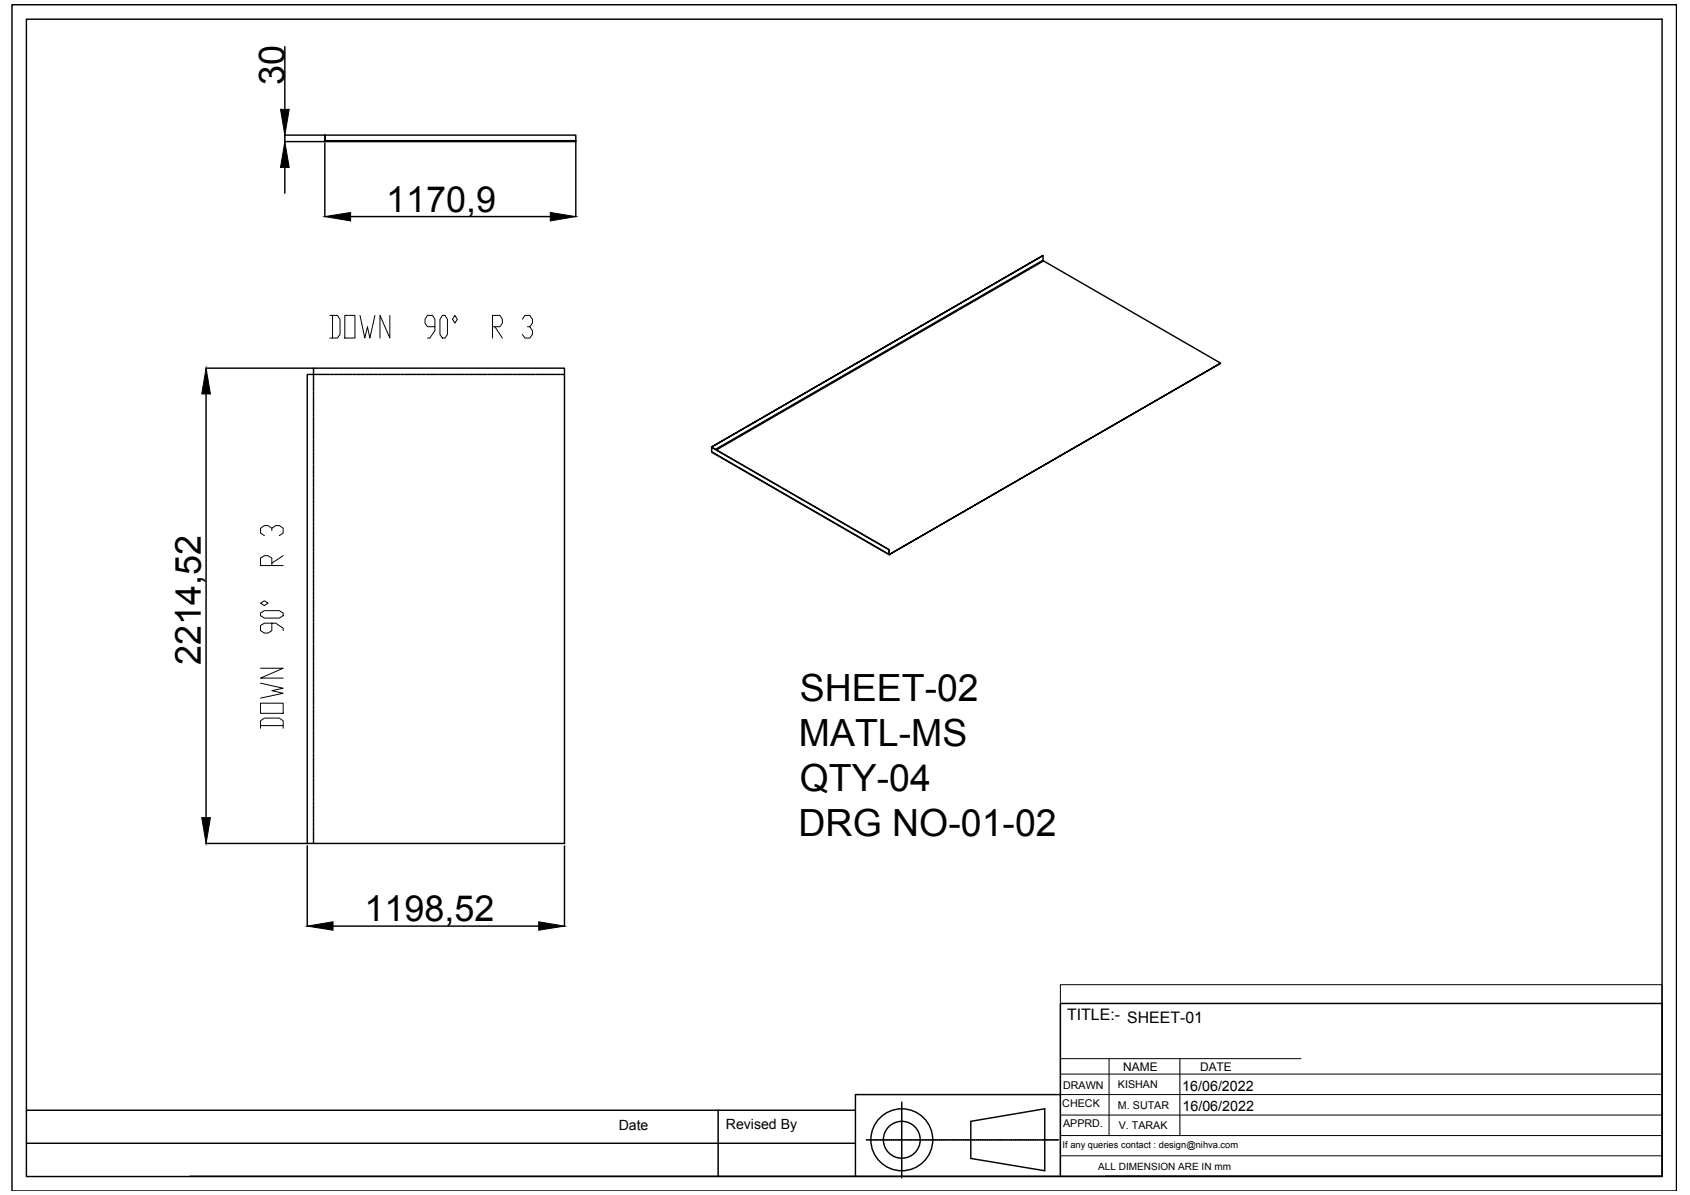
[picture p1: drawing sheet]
<svg xmlns="http://www.w3.org/2000/svg" width="297mm" height="210mm" viewBox="0 0 297 210" stroke-linecap="round" stroke-linejoin="round" font-family="sans-serif">
<!-- layer: 0 -->
<g fill="none" stroke="#000" stroke-width=".25">
<path d="M2.1 .8h292.6v208.4h-292.6zM4.6 3.4h287.5v203.3h-287.5zM50.1 8.2v11M50 24.9h7.1M50 23.7h7.1M50.1 23.7v1.2M50.1 29.4v4.5M57.1 23.7v1zM57.1 25.1v13M57.1 24.7l.1 .2h44v-.2M57.1 24.7v-1h44.1v1M57.1 24.7h44.1"/>
<path d="M57.2 24.8l-.1-.1 .1 .2M61.6 38h35.1M101.2 24.9v13.2M183.3 44.9v.8l-57.5 33.2M183.3 45.7l.1 .1M36.2 64.7h18.9M36.2 69.2v74.4M55.1 66.3v.1M55.1 66.5v.5M55.1 67.1v.1M55.1 67.3v.5M55.1 67.8v.1"/>
<path d="M55.1 68.1v.4M55.1 68.6v.1M55.1 68.8v.5M55.1 69.4v.1M55.1 69.6v.4M55.1 70.1v.2M55.1 70.3v.5M55.1 70.9v.1M55.1 71.1v.5M55.1 71.7v.1M55.1 71.9v.4M55.1 72.5h.1"/>
<path d="M55.1 72.6v.5M55.1 73.2v.1M55.1 73.4v.5M55.1 74v.1M55.1 74.2v.5M55.1 74.7v.1M55.1 74.9v.5M55.1 75.5v.1M55.1 75.7v.5M55.1 76.3v.1M55.1 76.5v.4M55.1 77v.1"/>
<path d="M55.1 77.2v.5M55.1 77.8v.1M55.1 78v.5M55.1 78.6v.1M55.1 78.8v.4M55.1 79.3v.1M55.1 79.5v.5M55.6 65.8h-.5v.4M55.7 65.8h.1M55.9 65.8h.4M56.4 65.8h.1M56.6 65.8h.5"/>
<path d="M57.2 65.8h.1M57.4 65.8h.5M58 65.8h.1M58.2 65.8h.4M58.7 65.8h.1M58.9 65.8h.5M59.5 65.8h.1M59.7 65.8h.5M60.3 65.8h.1M60.4 65.8h.5M61 65.8h.1M61.2 65.8h.5"/>
<path d="M61.8 65.8h.1M62 65.8h.5M62.6 65.8h.1M62.8 65.8h.4M63.3 65.8h.1M63.5 65.8h.5M64.1 65.8h.1M64.3 65.8h.5M64.8 65.8h.2M65.1 65.8h.4M65.6 65.8h.1M65.8 65.8h.5"/>
<path d="M66.4 65.8h.1M66.6 65.8h.4M67.2 65.8h.1M67.3 65.8h.5M67.9 65.8h.1M68.1 65.8h.5M68.7 65.8h.1M68.9 65.8h.5M69.5 65.8h.1M69.7 65.8h.4M70.2 65.8h.1M70.4 65.8h.5"/>
<path d="M71 65.8h.1M71.2 65.8h.5M71.7 65.8h.2M72 65.8h.4M72.5 65.8h.1M72.7 65.8h.5M73.3 65.8h.1M73.5 65.8h.4M74.1 65.8h.1M74.2 65.8h.5M74.8 65.8h.1M75 65.8h.5"/>
<path d="M75.6 65.8h.1M75.8 65.8h.5M76.4 65.8h.1M76.5 65.8h.5M77.1 65.8h.1M77.3 65.8h.5M77.9 65.8h.1M78.1 65.8h.5M78.6 65.8h.1M78.9 65.8h.4M79.4 65.8h.1M79.6 65.8h.5"/>
<path d="M80.2 65.8h.1M80.4 65.8h.4M80.9 65.8h.2M81.1 65.8h.5M81.7 65.8h.1M81.9 65.8h.5M82.5 65.8h.1M82.7 65.8h.4M83.3 65.8h.1M83.4 65.8h.5M84 65.8h.1M84.2 65.8h.5"/>
<path d="M84.8 65.8h.1M84.9 65.8h.6M85.5 65.8h.1M85.8 65.8h.4M86.3 65.8h.1M86.5 65.8h.5M87.1 65.8h.1M87.3 65.8h.4M87.8 65.8h.2M88 65.8h.5M88.6 65.8h.1M88.8 65.8h.5"/>
<path d="M89.4 65.8h.1M89.6 65.8h.4M90.2 65.8h.1M90.3 65.8h.5M90.9 65.8h.1M91.1 65.8h.5M91.7 65.8h.1M91.8 65.8h.6M92.4 65.8h.1M92.6 65.8h.5M93.2 65.8h.1M93.4 65.8h.5"/>
<path d="M94 65.8h.1M94.2 65.8h.4M94.7 65.8h.1M94.9 65.8h.5M95.5 65.8h.1M95.7 65.8h.5M96.3 65.8h.1M96.5 65.8h.4M97 65.8h.1M97.2 65.8h.5M97.8 65.8h.1M98 65.8h.5"/>
<path d="M98.6 65.8h.1M98.7 65.8h.5M125.1 78.6l31.1 17.9v.9l-31.1-18zM125.1 78.6l31.2 17.9-.1 .9M125.1 79.4l31.2 18M125.1 78.5l58.2-33.6zM214.5 63.8l-31.1-18-57.5 33.2M55.1 80.1v.1M55.1 80.3v.5M55.1 80.9v.1M55.1 81.1v.4M55.1 81.6v.1"/>
<path d="M55.1 81.8v.5M55.1 82.4v.1M55.1 82.6v.5M55.1 83.2v.1M55.1 83.3v.5M55.1 83.9v.1M55.1 84.1v.5M55.1 84.7v.1M55.1 84.9v.5M55.1 85.5h.1M55.1 85.7v.4M55.1 86.2v.1"/>
<path d="M55.1 86.4v.5M55.1 87v.1M55.1 87.2v.5M55.1 87.8v.1M55.1 88v.4M55.1 88.5v.1M55.1 88.7v.5M55.1 89.3v.1M55.1 89.5v.5M55.1 90.1v.1M55.1 90.2v.5M55.1 90.8v.1"/>
<path d="M55.1 91v.5M55.1 91.6v.1M55.1 91.8v.5M55.1 92.4h.1M55.1 92.6v.4M55.1 93.1v.1M55.1 93.3v.5M55.1 93.9v.1M55.1 94.1v.5M55.1 94.6v.2M55.1 94.9v.4M55.1 95.4v.1"/>
<path d="M55.1 95.6v.5M55.1 96.2v.1M55.1 96.4v.4M55.1 97v.1M55.1 97.1v.5M55.1 97.7v.1M55.1 97.9v.5M55.1 98.5v.1M55.1 98.7v.5M55.1 99.3h.1M55.1 99.4v.5M156.2 96.5h.1"/>
<path d="M156.2 97.3l.1 .1M156.3 97.4h.1M156.3 97.3l.1 .1M156.3 97.4l58.2-33.6zM55.1 100v.1M55.1 100.2v.5M55.1 100.8v.1M55.1 101v.5M55.1 101.5v.1M55.1 101.8v.4M55.1 102.3v.1M55.1 102.5v.5"/>
<path d="M55.1 103.1v.1M55.1 103.3v.4M55.1 103.9v.1M55.1 104v.5M55.1 104.6v.1M55.1 104.8v.5M55.1 105.4v.1M55.1 105.6v.5M55.1 106.2h.1M55.1 106.3v.5M55.1 106.9v.1M55.1 107.1v.5"/>
<path d="M55.1 107.7v.1M55.1 107.9v.5M55.1 108.4v.1M55.1 108.7v.4M55.1 109.2v.1M55.1 109.4v.5M55.1 110v.1M55.1 110.2v.4M55.1 110.7v.2M55.1 110.9v.5M55.1 111.5v.1M55.1 111.7v.5"/>
<path d="M55.1 112.3v.1M55.1 112.5v.4M55.1 113.1h.1M55.1 113.2v.5M55.1 113.8v.1M55.1 114v.5M55.1 114.6v.1M55.1 114.8v.5M55.1 115.3v.1M55.1 115.5v.5M55.1 116.1v.1M55.1 116.3v.5"/>
<path d="M55.1 116.9v.1M55.1 117.1v.4M55.1 117.6v.2M55.1 117.8v.5M55.1 118.4v.1M55.1 118.6v.5M55.1 119.2v.1M55.1 119.4v.4M55.1 120h.1M55.1 120.1v.5M55.1 120.7v.1M55.1 120.9v.5"/>
<path d="M55.1 121.5v.1M55.1 121.7v.5M55.1 122.2v.1M55.1 122.4v.5M55.1 123v.1M55.1 123.2v.5M55.1 123.8v.1M55.1 124v.4M55.1 124.5v.1M55.1 124.7v.5M55.1 125.3v.1M55.1 125.5v.5"/>
<path d="M55.1 126.1v.1M55.1 126.3v.4M55.1 126.8v.1M55.1 127v.5M55.1 127.6v.1M55.1 127.8v.5M55.1 128.4v.1M55.1 128.6v.4M55.1 129.1v.1M55.1 129.3v.5M55.1 129.9v.1M55.1 130.1v.5"/>
<path d="M55.1 130.7v.1M55.1 130.8v.5M55.1 131.4v.1M55.1 131.6v.5M55.1 132.2v.1M55.1 132.4v.5M55.1 133h.1M55.1 133.2v.4M55.1 133.7v.1M55.1 133.9v.5M55.1 134.5v.1M55.1 134.7v.5"/>
<path d="M55.1 135.2v.2M55.1 135.5v.4M55.1 136v.1M55.1 136.2v.5M55.1 136.8v.1M55.1 137v.4M55.1 137.6v.1M55.1 137.7v.5M55.1 138.3v.1M55.1 138.5v.5M55.1 139.1v.1M55.1 139.3v.5"/>
<path d="M55.1 139.9h.1M36.2 148.2h63v-83.5h-44.1v1.1h-1.1v82.4M54 148.6v14.1M55.1 140.1v.4M55.1 140.6v.1M55.1 140.8v.5M55.1 141.4v.1M55.1 141.6v.5M55.1 142.1v.2M55.1 142.4v.4M55.1 142.9v.1M55.1 143.1v.5"/>
<path d="M55.1 143.7v.1M55.1 143.9v.4M55.1 144.5v.1M55.1 144.6v.5M55.1 145.2v.1M55.1 145.4v.5M55.1 146v.1M55.1 146.2v.5M55.1 146.8h.1M55.1 146.9v.5M55.1 147.5v.1M55.1 147.7v.5"/>
<path d="M99.2 148.6v14.1M58.5 162.7h36.2M186.4 176.3h105.7v30.3h-105.7zM4.6 195h145.8M126.2 195v11.7M158.5 193.6v3.7M158.5 197.4v.3M158.5 197.8v.3M158.5 198.2v1M158.5 199.2v.3M158.5 199.6v.3M170.6 197l13-2.2v10.8l-13-2.1z"/>
<path d="M186.4 192.3h-36v14.3h-117M4.6 200.8h145.8M150.4 206.6h36M152.3 200.2h.1M152.5 200.2h.3M152.9 200.2h.2M153.2 200.2h5.4M158.5 200v5.4M158.5 205.5v.3M158.5 205.9v1M158.7 200.2h.3M159.1 200.2h.3"/>
<path d="M159.5 200.2h.9M160.5 200.2h.3M160.9 200.2h.3M161.3 200.2h5.4M166.7 200.2h.3M167.1 200.2h1.4M168.6 200.2h.3M168.9 200.2h.3M169.3 200.2h5.4M174.8 200.2h.3M175.2 200.2h1.3M176.6 200.2h.3"/>
<path d="M177 200.2h.3M177.4 200.2h5M182.4 200.2h.3M182.8 200.2h.3M183.2 200.2h1.4M184.6 200.2h.3M185 200.2h.3M185.4 200.2h.6M194.3 206.6h97.8"/>
<circle cx="158.5" cy="200.2" r="5.4"/>
<circle cx="158.5" cy="200.2" r="3.2"/>
</g>
<path d="M49.3 19.2h1.5l-.7 4.5zM50.1 24.9l.7 4.5h-1.5zM57.1 38l4.5-.7v1.5zM96.7 37.3l4.5 .7-4.5 .8zM36.2 64.7l.8 4.5h-1.5zM35.5 143.6h1.5l-.8 4.6zM54 162.7l4.5-.8v1.5zM94.7 161.9l4.5 .8-4.5 .7z" fill="#000" stroke="#000" stroke-width=".18"/>
<path d="M186.4 173h105.7v3.3h-105.7zM186.4 176.3v30.3M188.2 176.3h40.5M186.4 199.5h105.7M186.4 195.9h105.7M186.4 192.3h105.7M186.4 188.7h105.7M186.4 186h42.3M194.9 186v13.5M207.4 186v13.5M186.4 203h105.7" fill="none" stroke="#000" stroke-width=".18"/>
<text font-size="7.9" x="50.8" y="129.1" transform="rotate(-90 50.8 129.1)">DOWN 90° R 3</text>
<text font-size="7.5" x="56.8" y="60.7">DOWN 90° R 3</text>
<g font-size="6.6">
<text x="140.6" y="123">SHEET-02</text>
<text x="140.4" y="131">MATL-MS</text>
<text x="140.6" y="138.9">QTY-04</text>
<text x="140.4" y="146.9">DRG NO-01-02</text>
</g>
<g font-size="6.3">
<text x="50" y="14.9" transform="rotate(-90 50 14.9)">30</text>
<text x="67.9" y="37.2">1170,9</text>
<text x="35.3" y="116.8" transform="rotate(-90 35.3 116.8)">2214,52</text>
<text x="64.1" y="161.7">1198,52</text>
</g>
<text font-size="2.8" x="187.6" y="179.2">TITLE:- SHEET-01</text>
<g font-size="2.5">
<text x="207.8" y="191.6">16/06/2022</text>
<text x="207.8" y="195.2">16/06/2022</text>
<text x="108.7" y="198.5">Date</text>
<text x="127.6" y="198.2">Revised By</text>
</g>
<g font-size="2.1">
<text x="197.4" y="188.1">NAME</text>
<text x="210.9" y="188.2">DATE</text>
</g>
<g font-size="1.9">
<text x="186.8" y="191.2">DRAWN</text>
<text x="196.5" y="191.1">KISHAN</text>
<text x="186.7" y="194.4">CHECK</text>
<text x="186.8" y="198">APPRD.</text>
<text x="196.5" y="194.7">M. SUTAR</text>
<text x="196.6" y="198.3">V. TARAK</text>
</g>
<text font-size="1.8" x="193" y="205.4">ALL DIMENSION ARE IN mm</text>
<text font-size="1.6" x="186.8" y="201.7">If any queries contact : design@nihva.com</text>
</svg>
